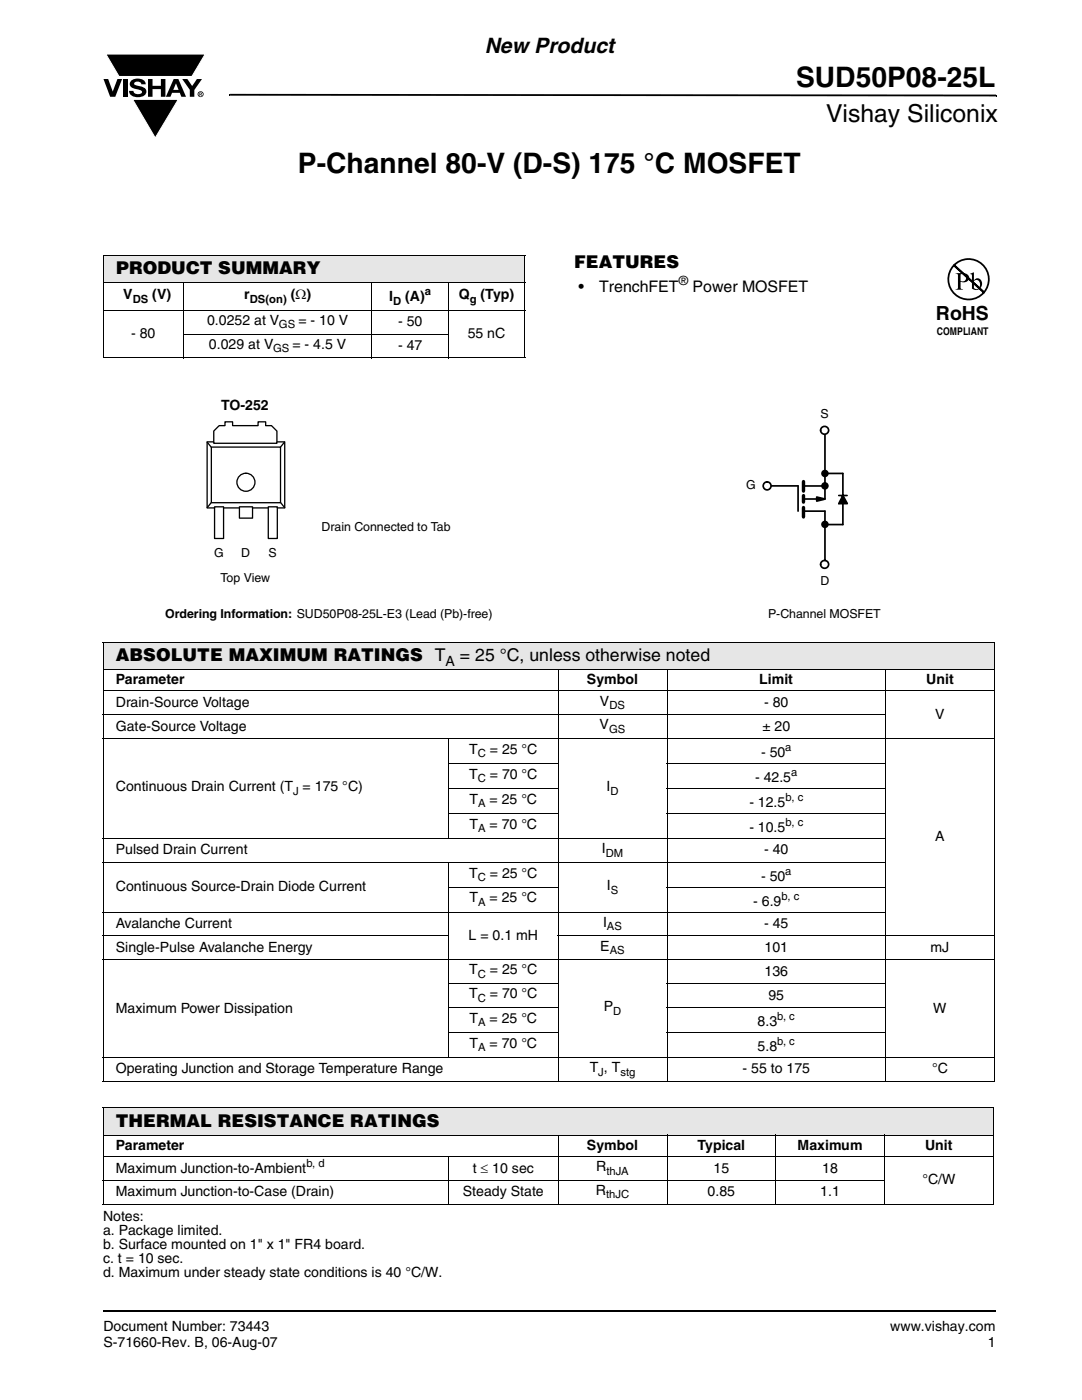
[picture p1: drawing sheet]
<svg xmlns="http://www.w3.org/2000/svg" width="216mm" height="279mm" viewBox="0 0 216 279" stroke-linecap="round" stroke-linejoin="round" font-family="sans-serif">
<g fill="#000">
<path d="M20.6 15.8h1l.9 2.5 .9-2.5h1l-1.4 3.5h-1zM21.1 10.8h19.8l-2.6 4.5h-14.6zM24.5 15.8h.9v3.5h-.9zM26.2 16.1a2.08 2.08 0 0 1 2.8 .3l.1 .4h-.9a.78 .78 0 0 0-.7-.5 .78 .78 0 0 0-.7 .4l.2 .3 1 .2a1.06 1.06 0 0 1 1.2 1 1.06 1.06 0 0 1-1.1 1.1 1.71 1.71 0 0 1-2.3-1.2h.8a.95 .95 0 0 0 .8 .7 .95 .95 0 0 0 .9-.4 1.3 1.3 0 0 0-1.2-.6 1.02 1.02 0 0 1-1-.6 1.02 1.02 0 0 1 .1-1.1zM29.5 15.8h.9v1.3h1.7v-1.3h.9v3.5h-.9v-1.5h-1.7v1.5h-.9zM26.5 19.8h9.1l-4.6 7.7zM36.4 15.8h1l.9 1.4 1-1.4h1l-1.5 2.2v1.3h-.9v-1.4zM45.7 18.7h.2v.4h-.2zM45.9 18.7l152.9 .2v.3l-152.9-.1zM198.8 18.9h.1v.3h-.1zM20.5 261.5h.1v.4h-.1z"/>
<path d="M35.1 16.6l-.5 1.3h1zM34.7 15.8h.9l1.5 3.5h-.9l-.3-.8h-1.6l-.3 .8h-.9z"/>
<path d="M39.9 18.6v.1h.2v-.1zM39.8 18.5h.4l.1 .2-.2 .1 .2 .3-.3-.3-.1 .3h-.1zM39.6 18.8a.45 .45 0 0 0 .9 0 .45 .45 0 0 0-.9 0zM39.4 18.8a.6 .6 0 0 1 1.2 0 .6 .6 0 0 1-1.2 0z"/>
</g>
<path d="M21.1 10.8h19.8l-2.6 4.5h-14.5zM26.5 19.8h9.1l-4.6 7.7z" fill="none" stroke="#fff" stroke-width=".2"/>
<path d="M20.6 261.7h178.2" fill="none" stroke="#000" stroke-width=".36"/>
<path d="M20.6 50.9h84.1v5.5h-84.1z" fill="#e6e6e6"/>
<path d="M20.6 50.9h84.2M20.6 56.4h84.2M20.6 51v20.3M36.6 56.3v15.2M74.2 56.3v15.2M89.5 56.3v15.2M104.7 51v20.3M20.6 61.9h84.2M20.6 71.4h84.2M36.5 66.7h53.1" fill="none" stroke="#000" stroke-width=".2"/>
<path d="M33 79h65.3v44.8h-65.3z" fill="#fff"/>
<g fill="none" stroke="#000" stroke-width=".26">
<path d="M41.3 88.2h15.5v13.2h-15.5zM42.2 89.2h13.8v11.1h-13.8z"/>
<circle cx="49.1" cy="96.2" r="1.8"/>
</g>
<path d="M53.5 101.1h1.8v6.4h-1.8z" fill="#fff"/>
<path d="M53.5 101.1h1.8v6.4h-1.8z" fill="none" stroke="#000" stroke-width=".26"/>
<path d="M42.8 101.1h1.8v6.4h-1.8z" fill="#fff"/>
<path d="M42.8 101.1h1.8v6.4h-1.8z" fill="none" stroke="#000" stroke-width=".26"/>
<path d="M47.8 101.1h2.6v2.3h-2.6z" fill="#fff"/>
<path d="M41.3 88.2l.8 1M56.8 88.2l-.8 1M42.1 100.3l-.8 1M47.8 101.1h2.6v2.3h-2.6zM56 100.3l.8 1" fill="none" stroke="#000" stroke-width=".26"/>
<path d="M43.7 84.9h1.2v-.7h1.5v.7h5.1v-.7h1.5v.7h1.2l1.1 1.1v2.5h-12.6v-2.5z" fill-rule="evenodd" fill="#fff"/>
<path d="M43.7 84.9h1.2v-.7h1.5v.7h5.1v-.7h1.5v.7h1.2l1.1 1.1v2.5h-12.6v-2.5z" fill="none" stroke="#000" stroke-width=".26"/>
<path d="M148.9 81.2h26.8v42.8h-26.8z" fill="#fff"/>
<path d="M160.3 97h4.3M164.6 86.7v12.9" fill="none" stroke="#000" stroke-width=".34"/>
<circle cx="164.5" cy="112.6" r=".79" fill="#fff"/>
<g fill="none" stroke="#000" stroke-width=".34">
<path d="M153.7 97h5.5v5M160.3 99.6h4.3M164.6 99.6l-1.6-.4v.8l1.5-.4M164.6 94.5h3.6v10.2h-3.6M167.4 98.9h1.6M160.3 102h4.3v9.8M167.4 100.5l.8-1.6 .9 1.6h-1.7"/>
<circle cx="164.5" cy="112.6" r=".79"/>
</g>
<path d="M160.3 96.1v1.9M160.3 98.9v1.3M160.3 101.3v1.9" fill="none" stroke="#000" stroke-width=".68"/>
<path d="M163 99.2l1.6 .4-1.6 .4zM168.2 98.9l.9 1.6h-1.7z" fill="#000"/>
<circle cx="153.1" cy="97" r=".79" fill="#fff"/>
<circle cx="153.1" cy="97" r=".79" fill="none" stroke="#000" stroke-width=".34"/>
<circle cx="164.5" cy="85.9" r=".79" fill="#fff"/>
<g fill="none" stroke="#000" stroke-width=".34">
<circle cx="164.5" cy="85.9" r=".79"/>
<circle cx="164.6" cy="97" r=".58"/>
<circle cx="164.6" cy="94.5" r=".58"/>
<circle cx="164.6" cy="104.7" r=".58"/>
</g>
<g fill="#000">
<circle cx="164.6" cy="97" r=".58"/>
<circle cx="164.6" cy="94.5" r=".58"/>
<circle cx="164.6" cy="104.7" r=".58"/>
</g>
<g fill="#e6e6e6">
<path d="M20.6 128.1h177.8v5.5h-177.8z"/>
<path d="M20.6 221.1h177.6v5.4h-177.6z"/>
</g>
<g fill="none" stroke="#000" stroke-width=".2">
<path d="M20.5 128.1h178M20.5 133.6h112.5M20.5 137.9h178M20.6 128.2v87.5M111.4 133.5v82.4M133.1 133.5v82.4M133.2 133.6h43.4M176.7 133.5v82.4M176.8 133.6h21.7M198.4 128.2v87.5M20.5 142.6h156.3M20.5 147.4h178"/>
<path d="M89.4 152.4h22.1M89.4 157.3h22.1M89.5 147.3v20.1M133 152.4h43.8M133 157.3h43.8M20.5 167.3h156.3M20.5 172.1h156.3M89.4 162.3h22.1M89.4 177.1h22.1M89.5 172v39.1M133 162.3h43.8M133 177.1h43.8"/>
<path d="M20.5 182h156.3M20.5 186.8h69.1M20.5 191.5h178M89.4 196.3h22.1M111.3 186.8h87.2M133 196.3h43.8M20.5 211h178M20.5 215.8h178M89.4 201h22.1M89.4 206h22.1M133 201h43.8M133 206h43.8"/>
<path d="M20.5 221.1h177.8M20.5 226.5h112.5M20.5 230.8h177.8M20.5 235.5h156.1M20.6 221.1v19.1M89.5 230.7v9.7M111.4 226.5v13.9M133.1 226.5v13.9M133.2 226.5h43.2M154.8 226.5v13.9M176.5 226.5v13.9M176.6 226.5h21.7"/>
<path d="M198.2 221.1v19.1M20.5 240.3h177.8"/>
</g>
<g fill="#fff">
<path d="M183.8 51.2h14.5v23.5h-14.5z"/>
<path d="M186.8 51.5h10.7v15.8h-10.7z"/>
</g>
<path d="M190.3 53a4 4 0 0 1 5.6-.3 4 4 0 0 1 .5 5.6l-6-5.4 5.9 5.5a4 4 0 0 1-5.7 .4 4 4 0 0 1-.3-5.8z" fill="none" stroke="#000" stroke-width=".35"/>
<g fill="#000">
<path d="M191.7 54.8v1.3a.75 .75 0 0 0 1.1-.7 .75 .75 0 0 0-1.1-.6zM190.7 54.5a2.81 2.81 0 0 1 2.4 .4 .97 .97 0 0 1 0 1.2 .97 .97 0 0 1-1.2 .2l-.2-.1v1.1v.3l.5 .2h-1.5l.3-.1 .1-.4v-2.3v-.2z"/>
<path d="M194.3 56.1v1.4l.2 .1a.72 .72 0 0 0 .8-.1 .72 .72 0 0 0 .3-.7 .72 .72 0 0 0-.4-.8 .72 .72 0 0 0-.9 .1zM193.6 54.6l.7-.2v1.6a.89 .89 0 0 1 1.1-.4 .89 .89 0 0 1 .6 1 1.23 1.23 0 0 1-.7 1.2 1.23 1.23 0 0 1-1.4-.2v-2.7z"/>
</g>
<g font-size="5.6">
<text x="158.8" y="17.4">SUD50P08-25L</text>
<text x="59.5" y="34.5">P-Channel 80-V (D-S) 175 °C MOSFET</text>
</g>
<text font-size="4.9" x="164.8" y="24.4">Vishay Siliconix</text>
<text font-size="4.2" x="96.7" y="10.5">New Product</text>
<text font-size="3.9" x="186.8" y="63.9">RoHS</text>
<g font-size="3.5">
<text x="114.6" y="53.5">FEATURES</text>
<text x="23.2" y="54.8">PRODUCT SUMMARY</text>
<text x="23.1" y="132">ABSOLUTE MAXIMUM RATINGS T</text>
<text x="91.8" y="132">= 25 °C, unless otherwise noted</text>
<text x="23.1" y="224.9">THERMAL RESISTANCE RATINGS</text>
</g>
<g font-size="3.2">
<text x="115.4" y="58.2">•</text>
<text x="119.6" y="58.2">TrenchFET</text>
<text x="138.2" y="58.2">Power MOSFET</text>
</g>
<g font-size="2.8">
<text x="24.6" y="59.7">V</text>
<text x="30.4" y="59.7">(V)</text>
<text x="48.7" y="59.7">r</text>
<text x="58" y="59.7">(Ω)</text>
<text x="91.5" y="59.7">Q</text>
<text x="95.9" y="59.7">(Typ)</text>
<text x="41.3" y="64.9">0.0252 at V</text>
<text x="59.5" y="64.9">= - 10 V</text>
<text x="77.7" y="60.1">I</text>
<text x="79.4" y="65.1">- 50</text>
<text x="80.9" y="60.1">(A)</text>
<text x="26.2" y="67.5">- 80</text>
<text x="41.7" y="69.6">0.029 at V</text>
<text x="58.4" y="69.6">= - 4.5 V</text>
<text x="79.4" y="69.9">- 47</text>
<text x="93.3" y="67.5">55 nC</text>
<text x="44.1" y="81.7">TO-252</text>
<text x="23.1" y="136.6">Parameter</text>
<text x="88.9" y="132.9">A</text>
<text x="117.1" y="136.6">Symbol</text>
<text x="151.5" y="136.6">Limit</text>
<text x="184.8" y="136.6">Unit</text>
<text x="23.1" y="141.1">Drain-Source Voltage</text>
<text x="119.7" y="140.8">V</text>
<text x="152.5" y="141.1">- 80</text>
<text x="186.6" y="143.4">V</text>
<text x="23.1" y="145.8">Gate-Source Voltage</text>
<text x="119.7" y="145.6">V</text>
<text x="152.1" y="145.8">± 20</text>
<text x="93.6" y="150.4">T</text>
<text x="93.6" y="155.4">T</text>
<text x="97.7" y="150.4">= 25 °C</text>
<text x="97.7" y="155.4">= 70 °C</text>
<text x="151.8" y="151.1">- 50</text>
<text x="23.1" y="157.9">Continuous Drain Current (T = 175 °C)</text>
<text x="93.7" y="160.4">T</text>
<text x="97.7" y="160.4">= 25 °C</text>
<text x="121" y="157.9">I</text>
<text x="149.5" y="161">- 12.5</text>
<text x="150.7" y="156">- 42.5</text>
<text x="93.7" y="165.4">T</text>
<text x="97.7" y="165.4">= 70 °C</text>
<text x="149.5" y="166">- 10.5</text>
<text x="186.6" y="167.9">A</text>
<text x="23.1" y="170.5">Pulsed Drain Current</text>
<text x="120.1" y="170.2">I</text>
<text x="152.5" y="170.5">- 40</text>
<text x="23.1" y="177.9">Continuous Source-Drain Diode Current</text>
<text x="93.6" y="175.1">T</text>
<text x="97.7" y="175.1">= 25 °C</text>
<text x="121.1" y="177.6">I</text>
<text x="151.8" y="175.8">- 50</text>
<text x="23.1" y="185.2">Avalanche Current</text>
<text x="93.7" y="180.1">T</text>
<text x="97.7" y="180.1">= 25 °C</text>
<text x="120.3" y="185">I</text>
<text x="150.3" y="180.7">- 6.9</text>
<text x="152.5" y="185.2">- 45</text>
<text x="23.1" y="190">Single-Pulse Avalanche Energy</text>
<text x="93.5" y="187.6">L = 0.1 mH</text>
<text x="119.8" y="189.7">E</text>
<text x="152.5" y="190">101</text>
<text x="185.7" y="190">mJ</text>
<text x="93.6" y="194.5">T</text>
<text x="97.7" y="194.5">= 25 °C</text>
<text x="152.5" y="194.7">136</text>
<text x="23.1" y="202.1">Maximum Power Dissipation</text>
<text x="93.6" y="199.2">T</text>
<text x="97.7" y="199.2">= 70 °C</text>
<text x="120.5" y="201.8">P</text>
<text x="153.3" y="199.5">95</text>
<text x="186.2" y="202.1">W</text>
<text x="93.7" y="209.1">T</text>
<text x="93.7" y="204.1">T</text>
<text x="97.7" y="204.1">= 25 °C</text>
<text x="97.7" y="209.1">= 70 °C</text>
<text x="151.2" y="204.7">8.3</text>
<text x="151.2" y="209.7">5.8</text>
<text x="23.1" y="214.2">Operating Junction and Storage Temperature Range</text>
<text x="117.7" y="214">T , T</text>
<text x="148.2" y="214.2">- 55 to 175</text>
<text x="186" y="214.2">°C</text>
<text x="23.1" y="229.5">Parameter</text>
<text x="94.3" y="234">t ≤ 10 sec</text>
<text x="117.1" y="229.5">Symbol</text>
<text x="119" y="233.7">R</text>
<text x="139.2" y="229.5">Typical</text>
<text x="142.4" y="234">15</text>
<text x="159.2" y="229.5">Maximum</text>
<text x="164.1" y="234">18</text>
<text x="184.6" y="229.5">Unit</text>
<text x="23.1" y="234.1">Maximum Junction-to-Ambient</text>
<text x="23.1" y="238.7">Maximum Junction-to-Case (Drain)</text>
<text x="92.3" y="238.7">Steady State</text>
<text x="118.9" y="238.5">R</text>
<text x="141.2" y="238.7">0.85</text>
<text x="163.7" y="238.7">1.1</text>
<text x="184" y="236.4">°C/W</text>
<text x="20.6" y="243.6">Notes:</text>
<text x="20.6" y="246.4">a. Package limited.</text>
<text x="20.6" y="249.2">b. Surface mounted on 1&quot; x 1&quot; FR4 board.</text>
<text x="20.6" y="252.1">c. t = 10 sec.</text>
<text x="20.6" y="254.9">d. Maximum under steady state conditions is 40 °C/W.</text>
<text x="20.6" y="265.6">Document Number: 73443</text>
<text x="20.6" y="268.8">S-71660-Rev. B, 06-Aug-07</text>
<text x="177.7" y="265.6">www.vishay.com</text>
<text x="197.1" y="268.8">1</text>
</g>
<g font-size="2.5">
<text x="135.4" y="56.9">®</text>
<text x="163.7" y="83.4">S</text>
<text x="148.9" y="97.7">G</text>
<text x="64.2" y="105.9">Drain Connected to Tab</text>
<text x="42.7" y="111.1">G</text>
<text x="48.1" y="111.1">D</text>
<text x="53.6" y="111.1">S</text>
<text x="44" y="116.2">Top View</text>
<text x="163.7" y="116.8">D</text>
<text x="33" y="123.3">Ordering Information: SUD50P08-25L-E3 (Lead (Pb)-free)</text>
<text x="153.3" y="123.4">P-Channel MOSFET</text>
</g>
<g font-size="2.2">
<text x="84.8" y="59">a</text>
<text x="26.5" y="60.4">DS</text>
<text x="49.8" y="60.4">DS(on)</text>
<text x="55.6" y="65.6">GS</text>
<text x="78.4" y="60.8">D</text>
<text x="93.7" y="60.4">g</text>
<text x="54.5" y="70.3">GS</text>
<text x="121.6" y="141.5">DS</text>
<text x="121.5" y="146.3">GS</text>
<text x="156.7" y="149.9">a</text>
<text x="95.3" y="151.1">C</text>
<text x="157.9" y="154.9">a</text>
<text x="58.5" y="158.6">J</text>
<text x="95.3" y="156.1">C</text>
<text x="95.4" y="161.1">A</text>
<text x="121.8" y="158.6">D</text>
<text x="156.7" y="159.9">b, c</text>
<text x="95.4" y="166.1">A</text>
<text x="156.7" y="164.9">b, c</text>
<text x="120.9" y="171">DM</text>
<text x="95.3" y="175.8">C</text>
<text x="121.9" y="178.3">S</text>
<text x="156" y="179.6">b, c</text>
<text x="156.7" y="174.6">a</text>
<text x="95.4" y="180.8">A</text>
<text x="121.1" y="185.7">AS</text>
<text x="121.7" y="190.4">AS</text>
<text x="95.3" y="195.2">C</text>
<text x="95.3" y="199.9">C</text>
<text x="122.4" y="202.5">D</text>
<text x="155.1" y="203.6">b, c</text>
<text x="95.4" y="204.8">A</text>
<text x="95.4" y="209.8">A</text>
<text x="155.1" y="208.6">b, c</text>
<text x="119.4" y="214.7">J</text>
<text x="123.8" y="214.7">stg</text>
<text x="61.1" y="233">b, d</text>
<text x="120.9" y="239.2">thJC</text>
<text x="121" y="234.4">thJA</text>
</g>
<text font-size="2.1" x="187" y="66.8">COMPLIANT</text>
</svg>
